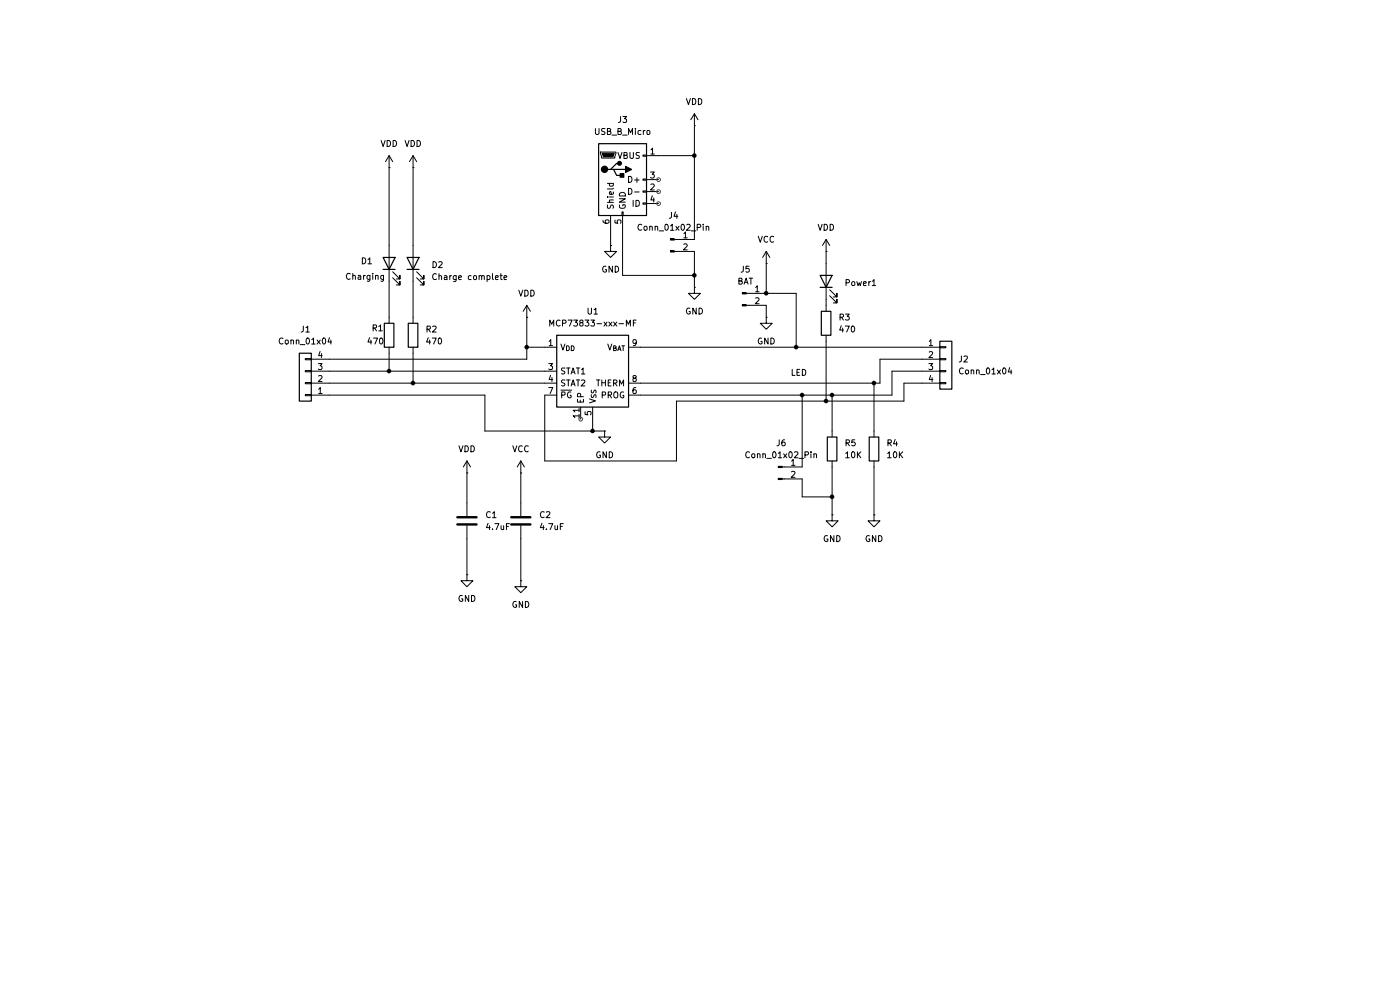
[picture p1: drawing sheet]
(kicad_sch
 (version 20250114)
 (generator "eeschema")
 (generator_version "9.0")
 (paper "A4")
 (lib_symbols
  (symbol "Battery_Management:MCP73833-xxx-MF" (exclude_from_sim no) (in_bom yes) (on_board yes)
   (property "Reference" "U" (at -6.35 8.89 0) (effects (font (size 1.27 1.27))))
   (property "Value" "MCP73833-xxx-MF" (at 10.16 8.89 0) (effects (font (size 1.27 1.27))))
   (property "Footprint" "Package_DFN_QFN:DFN-10-1EP_3x3mm_P0.5mm_EP1.58x2.35mm" (at 33.02 -8.89 0) (effects (font (size 1.27 1.27)) (hide yes)))
   (property "Datasheet" "https://ww1.microchip.com/downloads/aemDocuments/documents/OTH/ProductDocuments/DataSheets/22005b.pdf" (at 0 0 0) (effects (font (size 1.27 1.27)) (hide yes)))
   (property "Description" "Stand-Alone Linear Li-Ion / Li-Polymer Charge Management Controller, DFN-10" (at 0 0 0) (effects (font (size 1.27 1.27)) (hide yes)))
   (symbol "MCP73833-xxx-MF_1_1"
    (rectangle (start -7.62 7.62) (end 7.62 -7.62) (stroke (width 0.254) (type default)) (fill (type background)))
    (pin power_in line (at -10.16 5.08 0) (length 2.54) (name "V_{DD}" (effects (font (size 1.27 1.27)))) (number "1" (effects (font (size 1.27 1.27)))))
    (pin passive line (at -10.16 5.08 0) (length 2.54) (hide yes) (name "V_{DD}" (effects (font (size 1.27 1.27)))) (number "2" (effects (font (size 1.27 1.27)))))
    (pin open_collector line (at -10.16 0 0) (length 2.54) (name "STAT1" (effects (font (size 1.27 1.27)))) (number "3" (effects (font (size 1.27 1.27)))))
    (pin open_collector line (at -10.16 -2.54 0) (length 2.54) (name "STAT2" (effects (font (size 1.27 1.27)))) (number "4" (effects (font (size 1.27 1.27)))))
    (pin open_collector line (at -10.16 -5.08 0) (length 2.54) (name "~{PG}" (effects (font (size 1.27 1.27)))) (number "7" (effects (font (size 1.27 1.27)))))
    (pin power_in line (at -2.54 -10.16 90) (length 2.54) (name "EP" (effects (font (size 1.27 1.27)))) (number "11" (effects (font (size 1.27 1.27)))))
    (pin power_in line (at 0 -10.16 90) (length 2.54) (name "V_{SS}" (effects (font (size 1.27 1.27)))) (number "5" (effects (font (size 1.27 1.27)))))
    (pin passive line (at 10.16 5.08 180) (length 2.54) (hide yes) (name "V_{BAT}" (effects (font (size 1.27 1.27)))) (number "10" (effects (font (size 1.27 1.27)))))
    (pin power_out line (at 10.16 5.08 180) (length 2.54) (name "V_{BAT}" (effects (font (size 1.27 1.27)))) (number "9" (effects (font (size 1.27 1.27)))))
    (pin passive line (at 10.16 -2.54 180) (length 2.54) (name "THERM" (effects (font (size 1.27 1.27)))) (number "8" (effects (font (size 1.27 1.27)))))
    (pin input line (at 10.16 -5.08 180) (length 2.54) (name "PROG" (effects (font (size 1.27 1.27)))) (number "6" (effects (font (size 1.27 1.27))))))
   (embedded_fonts no))
  (symbol "Connector:Conn_01x02_Pin"
   (pin_names
    (offset 1.016) (hide yes)) (exclude_from_sim no) (in_bom yes) (on_board yes)
   (property "Reference" "J" (at 0 2.54 0) (effects (font (size 1.27 1.27))))
   (property "Value" "Conn_01x02_Pin" (at 0 -5.08 0) (effects (font (size 1.27 1.27))))
   (property "Footprint" "" (at 0 0 0) (effects (font (size 1.27 1.27)) (hide yes)))
   (property "Datasheet" "~" (at 0 0 0) (effects (font (size 1.27 1.27)) (hide yes)))
   (property "Description" "Generic connector, single row, 01x02, script generated" (at 0 0 0) (effects (font (size 1.27 1.27)) (hide yes)))
   (property "ki_locked" "" (at 0 0 0) (effects (font (size 1.27 1.27))))
   (symbol "Conn_01x02_Pin_1_1"
    (rectangle (start 0.8636 0.127) (end 0 -0.127) (stroke (width 0.1524) (type default)) (fill (type outline)))
    (rectangle (start 0.8636 -2.413) (end 0 -2.667) (stroke (width 0.1524) (type default)) (fill (type outline)))
    (polyline (pts (xy 1.27 0) (xy 0.8636 0)) (stroke (width 0.1524) (type default)) (fill (type none)))
    (polyline (pts (xy 1.27 -2.54) (xy 0.8636 -2.54)) (stroke (width 0.1524) (type default)) (fill (type none)))
    (pin passive line (at 5.08 0 180) (length 3.81) (name "Pin_1" (effects (font (size 1.27 1.27)))) (number "1" (effects (font (size 1.27 1.27)))))
    (pin passive line (at 5.08 -2.54 180) (length 3.81) (name "Pin_2" (effects (font (size 1.27 1.27)))) (number "2" (effects (font (size 1.27 1.27))))))
   (embedded_fonts no))
  (symbol "Connector:USB_B_Micro"
   (pin_names
    (offset 1.016)) (exclude_from_sim no) (in_bom yes) (on_board yes)
   (property "Reference" "J" (at -5.08 11.43 0) (effects (font (size 1.27 1.27)) (justify left)))
   (property "Value" "USB_B_Micro" (at -5.08 8.89 0) (effects (font (size 1.27 1.27)) (justify left)))
   (property "Footprint" "" (at 3.81 -1.27 0) (effects (font (size 1.27 1.27)) (hide yes)))
   (property "Datasheet" "~" (at 3.81 -1.27 0) (effects (font (size 1.27 1.27)) (hide yes)))
   (property "Description" "USB Micro Type B connector" (at 0 0 0) (effects (font (size 1.27 1.27)) (hide yes)))
   (symbol "USB_B_Micro_0_1"
    (rectangle (start -5.08 -7.62) (end 5.08 7.62) (stroke (width 0.254) (type default)) (fill (type background)))
    (polyline (pts (xy -4.699 5.842) (xy -4.699 5.588) (xy -4.445 4.826) (xy -4.445 4.572) (xy -1.651 4.572) (xy -1.651 4.826) (xy -1.397 5.588) (xy -1.397 5.842) (xy -4.699 5.842)) (stroke (width 0) (type default)) (fill (type none)))
    (polyline (pts (xy -4.318 5.588) (xy -1.778 5.588) (xy -2.032 4.826) (xy -4.064 4.826) (xy -4.318 5.588)) (stroke (width 0) (type default)) (fill (type outline)))
    (circle (center -3.81 2.159) (radius 0.635) (stroke (width 0.254) (type default)) (fill (type outline)))
    (polyline (pts (xy -3.175 2.159) (xy -2.54 2.159) (xy -1.27 3.429) (xy -0.635 3.429)) (stroke (width 0.254) (type default)) (fill (type none)))
    (polyline (pts (xy -2.54 2.159) (xy -1.905 2.159) (xy -1.27 0.889) (xy 0 0.889)) (stroke (width 0.254) (type default)) (fill (type none)))
    (polyline (pts (xy -1.905 2.159) (xy 0.635 2.159)) (stroke (width 0.254) (type default)) (fill (type none)))
    (circle (center -0.635 3.429) (radius 0.381) (stroke (width 0.254) (type default)) (fill (type outline)))
    (rectangle (start -0.127 -7.62) (end 0.127 -6.858) (stroke (width 0) (type default)) (fill (type none)))
    (rectangle (start 0.254 1.27) (end -0.508 0.508) (stroke (width 0.254) (type default)) (fill (type outline)))
    (polyline (pts (xy 0.635 2.794) (xy 0.635 1.524) (xy 1.905 2.159) (xy 0.635 2.794)) (stroke (width 0.254) (type default)) (fill (type outline)))
    (rectangle (start 5.08 4.953) (end 4.318 5.207) (stroke (width 0) (type default)) (fill (type none)))
    (rectangle (start 5.08 -0.127) (end 4.318 0.127) (stroke (width 0) (type default)) (fill (type none)))
    (rectangle (start 5.08 -2.667) (end 4.318 -2.413) (stroke (width 0) (type default)) (fill (type none)))
    (rectangle (start 5.08 -5.207) (end 4.318 -4.953) (stroke (width 0) (type default)) (fill (type none))))
   (symbol "USB_B_Micro_1_1"
    (pin passive line (at -2.54 -10.16 90) (length 2.54) (name "Shield" (effects (font (size 1.27 1.27)))) (number "6" (effects (font (size 1.27 1.27)))))
    (pin power_out line (at 0 -10.16 90) (length 2.54) (name "GND" (effects (font (size 1.27 1.27)))) (number "5" (effects (font (size 1.27 1.27)))))
    (pin power_out line (at 7.62 5.08 180) (length 2.54) (name "VBUS" (effects (font (size 1.27 1.27)))) (number "1" (effects (font (size 1.27 1.27)))))
    (pin bidirectional line (at 7.62 0 180) (length 2.54) (name "D+" (effects (font (size 1.27 1.27)))) (number "3" (effects (font (size 1.27 1.27)))))
    (pin bidirectional line (at 7.62 -2.54 180) (length 2.54) (name "D-" (effects (font (size 1.27 1.27)))) (number "2" (effects (font (size 1.27 1.27)))))
    (pin passive line (at 7.62 -5.08 180) (length 2.54) (name "ID" (effects (font (size 1.27 1.27)))) (number "4" (effects (font (size 1.27 1.27))))))
   (embedded_fonts no))
  (symbol "Connector_Generic:Conn_01x04"
   (pin_names
    (offset 1.016) (hide yes)) (exclude_from_sim no) (in_bom yes) (on_board yes)
   (property "Reference" "J" (at 0 5.08 0) (effects (font (size 1.27 1.27))))
   (property "Value" "Conn_01x04" (at 0 -7.62 0) (effects (font (size 1.27 1.27))))
   (property "Footprint" "" (at 0 0 0) (effects (font (size 1.27 1.27)) (hide yes)))
   (property "Datasheet" "~" (at 0 0 0) (effects (font (size 1.27 1.27)) (hide yes)))
   (property "Description" "Generic connector, single row, 01x04, script generated (kicad-library-utils/schlib/autogen/connector/)" (at 0 0 0) (effects (font (size 1.27 1.27)) (hide yes)))
   (symbol "Conn_01x04_1_1"
    (rectangle (start -1.27 3.81) (end 1.27 -6.35) (stroke (width 0.254) (type default)) (fill (type background)))
    (rectangle (start -1.27 2.667) (end 0 2.413) (stroke (width 0.1524) (type default)) (fill (type none)))
    (rectangle (start -1.27 0.127) (end 0 -0.127) (stroke (width 0.1524) (type default)) (fill (type none)))
    (rectangle (start -1.27 -2.413) (end 0 -2.667) (stroke (width 0.1524) (type default)) (fill (type none)))
    (rectangle (start -1.27 -4.953) (end 0 -5.207) (stroke (width 0.1524) (type default)) (fill (type none)))
    (pin passive line (at -5.08 2.54 0) (length 3.81) (name "Pin_1" (effects (font (size 1.27 1.27)))) (number "1" (effects (font (size 1.27 1.27)))))
    (pin passive line (at -5.08 0 0) (length 3.81) (name "Pin_2" (effects (font (size 1.27 1.27)))) (number "2" (effects (font (size 1.27 1.27)))))
    (pin passive line (at -5.08 -2.54 0) (length 3.81) (name "Pin_3" (effects (font (size 1.27 1.27)))) (number "3" (effects (font (size 1.27 1.27)))))
    (pin passive line (at -5.08 -5.08 0) (length 3.81) (name "Pin_4" (effects (font (size 1.27 1.27)))) (number "4" (effects (font (size 1.27 1.27))))))
   (embedded_fonts no))
  (symbol "Device:C"
   (pin_numbers (hide yes))
   (pin_names
    (offset 0.254)) (exclude_from_sim no) (in_bom yes) (on_board yes)
   (property "Reference" "C" (at 0.635 2.54 0) (effects (font (size 1.27 1.27)) (justify left)))
   (property "Value" "C" (at 0.635 -2.54 0) (effects (font (size 1.27 1.27)) (justify left)))
   (property "Footprint" "" (at 0.9652 -3.81 0) (effects (font (size 1.27 1.27)) (hide yes)))
   (property "Datasheet" "~" (at 0 0 0) (effects (font (size 1.27 1.27)) (hide yes)))
   (property "Description" "Unpolarized capacitor" (at 0 0 0) (effects (font (size 1.27 1.27)) (hide yes)))
   (symbol "C_0_1"
    (polyline (pts (xy -2.032 0.762) (xy 2.032 0.762)) (stroke (width 0.508) (type default)) (fill (type none)))
    (polyline (pts (xy -2.032 -0.762) (xy 2.032 -0.762)) (stroke (width 0.508) (type default)) (fill (type none))))
   (symbol "C_1_1"
    (pin passive line (at 0 3.81 270) (length 2.794) (name "~" (effects (font (size 1.27 1.27)))) (number "1" (effects (font (size 1.27 1.27)))))
    (pin passive line (at 0 -3.81 90) (length 2.794) (name "~" (effects (font (size 1.27 1.27)))) (number "2" (effects (font (size 1.27 1.27))))))
   (embedded_fonts no))
  (symbol "Device:LED"
   (pin_numbers (hide yes))
   (pin_names
    (offset 1.016) (hide yes)) (exclude_from_sim no) (in_bom yes) (on_board yes)
   (property "Reference" "D" (at 0 2.54 0) (effects (font (size 1.27 1.27))))
   (property "Value" "LED" (at 0 -2.54 0) (effects (font (size 1.27 1.27))))
   (property "Footprint" "" (at 0 0 0) (effects (font (size 1.27 1.27)) (hide yes)))
   (property "Datasheet" "~" (at 0 0 0) (effects (font (size 1.27 1.27)) (hide yes)))
   (property "Description" "Light emitting diode" (at 0 0 0) (effects (font (size 1.27 1.27)) (hide yes)))
   (property "Sim.Pins" "1=K 2=A" (at 0 0 0) (effects (font (size 1.27 1.27)) (hide yes)))
   (symbol "LED_0_1"
    (polyline (pts (xy -3.048 -0.762) (xy -4.572 -2.286) (xy -3.81 -2.286) (xy -4.572 -2.286) (xy -4.572 -1.524)) (stroke (width 0) (type default)) (fill (type none)))
    (polyline (pts (xy -1.778 -0.762) (xy -3.302 -2.286) (xy -2.54 -2.286) (xy -3.302 -2.286) (xy -3.302 -1.524)) (stroke (width 0) (type default)) (fill (type none)))
    (polyline (pts (xy -1.27 0) (xy 1.27 0)) (stroke (width 0) (type default)) (fill (type none)))
    (polyline (pts (xy -1.27 -1.27) (xy -1.27 1.27)) (stroke (width 0.254) (type default)) (fill (type none)))
    (polyline (pts (xy 1.27 -1.27) (xy 1.27 1.27) (xy -1.27 0) (xy 1.27 -1.27)) (stroke (width 0.254) (type default)) (fill (type none))))
   (symbol "LED_1_1"
    (pin passive line (at -3.81 0 0) (length 2.54) (name "K" (effects (font (size 1.27 1.27)))) (number "1" (effects (font (size 1.27 1.27)))))
    (pin passive line (at 3.81 0 180) (length 2.54) (name "A" (effects (font (size 1.27 1.27)))) (number "2" (effects (font (size 1.27 1.27))))))
   (embedded_fonts no))
  (symbol "Device:R"
   (pin_numbers (hide yes))
   (pin_names
    (offset 0)) (exclude_from_sim no) (in_bom yes) (on_board yes)
   (property "Reference" "R" (at 2.032 0 90) (effects (font (size 1.27 1.27))))
   (property "Value" "R" (at 0 0 90) (effects (font (size 1.27 1.27))))
   (property "Footprint" "" (at -1.778 0 90) (effects (font (size 1.27 1.27)) (hide yes)))
   (property "Datasheet" "~" (at 0 0 0) (effects (font (size 1.27 1.27)) (hide yes)))
   (property "Description" "Resistor" (at 0 0 0) (effects (font (size 1.27 1.27)) (hide yes)))
   (symbol "R_0_1"
    (rectangle (start -1.016 -2.54) (end 1.016 2.54) (stroke (width 0.254) (type default)) (fill (type none))))
   (symbol "R_1_1"
    (pin passive line (at 0 3.81 270) (length 1.27) (name "~" (effects (font (size 1.27 1.27)))) (number "1" (effects (font (size 1.27 1.27)))))
    (pin passive line (at 0 -3.81 90) (length 1.27) (name "~" (effects (font (size 1.27 1.27)))) (number "2" (effects (font (size 1.27 1.27))))))
   (embedded_fonts no))
  (symbol "power:GND"
   (power)
   (pin_numbers (hide yes))
   (pin_names
    (offset 0) (hide yes)) (exclude_from_sim no) (in_bom yes) (on_board yes)
   (property "Reference" "#PWR" (at 0 -6.35 0) (effects (font (size 1.27 1.27)) (hide yes)))
   (property "Value" "GND" (at 0 -3.81 0) (effects (font (size 1.27 1.27))))
   (property "Footprint" "" (at 0 0 0) (effects (font (size 1.27 1.27)) (hide yes)))
   (property "Datasheet" "" (at 0 0 0) (effects (font (size 1.27 1.27)) (hide yes)))
   (property "Description" "Power symbol creates a global label with name \"GND\" , ground" (at 0 0 0) (effects (font (size 1.27 1.27)) (hide yes)))
   (symbol "GND_0_1"
    (polyline (pts (xy 0 0) (xy 0 -1.27) (xy 1.27 -1.27) (xy 0 -2.54) (xy -1.27 -1.27) (xy 0 -1.27)) (stroke (width 0) (type default)) (fill (type none))))
   (symbol "GND_1_1"
    (pin power_in line (at 0 0 270) (length 0) (name "~" (effects (font (size 1.27 1.27)))) (number "1" (effects (font (size 1.27 1.27))))))
   (embedded_fonts no))
  (symbol "power:VCC"
   (power)
   (pin_numbers (hide yes))
   (pin_names
    (offset 0) (hide yes)) (exclude_from_sim no) (in_bom yes) (on_board yes)
   (property "Reference" "#PWR" (at 0 -3.81 0) (effects (font (size 1.27 1.27)) (hide yes)))
   (property "Value" "VCC" (at 0 3.556 0) (effects (font (size 1.27 1.27))))
   (property "Footprint" "" (at 0 0 0) (effects (font (size 1.27 1.27)) (hide yes)))
   (property "Datasheet" "" (at 0 0 0) (effects (font (size 1.27 1.27)) (hide yes)))
   (property "Description" "Power symbol creates a global label with name \"VCC\"" (at 0 0 0) (effects (font (size 1.27 1.27)) (hide yes)))
   (symbol "VCC_0_1"
    (polyline (pts (xy -0.762 1.27) (xy 0 2.54)) (stroke (width 0) (type default)) (fill (type none)))
    (polyline (pts (xy 0 2.54) (xy 0.762 1.27)) (stroke (width 0) (type default)) (fill (type none)))
    (polyline (pts (xy 0 0) (xy 0 2.54)) (stroke (width 0) (type default)) (fill (type none))))
   (symbol "VCC_1_1"
    (pin power_in line (at 0 0 90) (length 0) (name "~" (effects (font (size 1.27 1.27)))) (number "1" (effects (font (size 1.27 1.27))))))
   (embedded_fonts no))
  (symbol "power:VDD"
   (power)
   (pin_numbers (hide yes))
   (pin_names
    (offset 0) (hide yes)) (exclude_from_sim no) (in_bom yes) (on_board yes)
   (property "Reference" "#PWR" (at 0 -3.81 0) (effects (font (size 1.27 1.27)) (hide yes)))
   (property "Value" "VDD" (at 0 3.556 0) (effects (font (size 1.27 1.27))))
   (property "Footprint" "" (at 0 0 0) (effects (font (size 1.27 1.27)) (hide yes)))
   (property "Datasheet" "" (at 0 0 0) (effects (font (size 1.27 1.27)) (hide yes)))
   (property "Description" "Power symbol creates a global label with name \"VDD\"" (at 0 0 0) (effects (font (size 1.27 1.27)) (hide yes)))
   (symbol "VDD_0_1"
    (polyline (pts (xy -0.762 1.27) (xy 0 2.54)) (stroke (width 0) (type default)) (fill (type none)))
    (polyline (pts (xy 0 2.54) (xy 0.762 1.27)) (stroke (width 0) (type default)) (fill (type none)))
    (polyline (pts (xy 0 0) (xy 0 2.54)) (stroke (width 0) (type default)) (fill (type none))))
   (symbol "VDD_1_1"
    (pin power_in line (at 0 0 90) (length 0) (name "~" (effects (font (size 1.27 1.27)))) (number "1" (effects (font (size 1.27 1.27))))))
   (embedded_fonts no)))
 (junction
  (at 111.76 73.66)
  (diameter 0)
  (color 0 0 0 0))
 (junction
  (at 147.32 58.42)
  (diameter 0)
  (color 0 0 0 0))
 (junction
  (at 176.53 83.82)
  (diameter 0)
  (color 0 0 0 0))
 (junction
  (at 87.63 81.28)
  (diameter 0)
  (color 0 0 0 0))
 (junction
  (at 176.53 105.41)
  (diameter 0)
  (color 0 0 0 0))
 (junction
  (at 175.26 85.09)
  (diameter 0)
  (color 0 0 0 0))
 (junction
  (at 162.56 62.23)
  (diameter 0)
  (color 0 0 0 0))
 (junction
  (at 147.32 33.02)
  (diameter 0)
  (color 0 0 0 0))
 (junction
  (at 170.18 83.82)
  (diameter 0)
  (color 0 0 0 0))
 (junction
  (at 168.91 73.66)
  (diameter 0)
  (color 0 0 0 0))
 (junction
  (at 125.73 91.44)
  (diameter 0)
  (color 0 0 0 0))
 (junction
  (at 185.42 81.28)
  (diameter 0)
  (color 0 0 0 0))
 (junction
  (at 82.55 78.74)
  (diameter 0)
  (color 0 0 0 0))
 (wire
  (pts (xy 82.55 74.93) (xy 82.55 78.74))
  (stroke (width 0) (type default)))
 (wire
  (pts (xy 176.53 105.41) (xy 176.53 109.22))
  (stroke (width 0) (type default)))
 (wire
  (pts (xy 129.54 48.26) (xy 129.54 52.07))
  (stroke (width 0) (type default)))
 (wire
  (pts (xy 110.49 114.3) (xy 110.49 123.19))
  (stroke (width 0) (type default)))
 (wire
  (pts (xy 175.26 72.39) (xy 175.26 85.09))
  (stroke (width 0) (type default)))
 (wire
  (pts (xy 99.06 100.33) (xy 99.06 106.68))
  (stroke (width 0) (type default)))
 (wire
  (pts (xy 143.51 97.79) (xy 143.51 85.09))
  (stroke (width 0) (type default)))
 (wire
  (pts (xy 115.57 97.79) (xy 143.51 97.79))
  (stroke (width 0) (type default)))
 (wire
  (pts (xy 168.91 73.66) (xy 195.58 73.66))
  (stroke (width 0) (type default)))
 (wire
  (pts (xy 170.18 99.06) (xy 170.18 83.82))
  (stroke (width 0) (type default)))
 (wire
  (pts (xy 176.53 83.82) (xy 189.23 83.82))
  (stroke (width 0) (type default)))
 (wire
  (pts (xy 87.63 35.56) (xy 87.63 52.07))
  (stroke (width 0) (type default)))
 (wire
  (pts (xy 185.42 81.28) (xy 186.69 81.28))
  (stroke (width 0) (type default)))
 (wire
  (pts (xy 69.85 76.2) (xy 111.76 76.2))
  (stroke (width 0) (type default)))
 (wire
  (pts (xy 191.77 81.28) (xy 195.58 81.28))
  (stroke (width 0) (type default)))
 (wire
  (pts (xy 143.51 85.09) (xy 175.26 85.09))
  (stroke (width 0) (type default)))
 (wire
  (pts (xy 176.53 99.06) (xy 176.53 105.41))
  (stroke (width 0) (type default)))
 (wire
  (pts (xy 111.76 73.66) (xy 115.57 73.66))
  (stroke (width 0) (type default)))
 (wire
  (pts (xy 189.23 78.74) (xy 195.58 78.74))
  (stroke (width 0) (type default)))
 (wire
  (pts (xy 102.87 83.82) (xy 102.87 91.44))
  (stroke (width 0) (type default)))
 (wire
  (pts (xy 128.27 91.44) (xy 125.73 91.44))
  (stroke (width 0) (type default)))
 (wire
  (pts (xy 132.08 48.26) (xy 132.08 58.42))
  (stroke (width 0) (type default)))
 (wire
  (pts (xy 82.55 78.74) (xy 115.57 78.74))
  (stroke (width 0) (type default)))
 (wire
  (pts (xy 162.56 64.77) (xy 162.56 67.31))
  (stroke (width 0) (type default)))
 (wire
  (pts (xy 147.32 58.42) (xy 147.32 60.96))
  (stroke (width 0) (type default)))
 (wire
  (pts (xy 186.69 81.28) (xy 186.69 76.2))
  (stroke (width 0) (type default)))
 (wire
  (pts (xy 135.89 81.28) (xy 185.42 81.28))
  (stroke (width 0) (type default)))
 (wire
  (pts (xy 175.26 63.5) (xy 175.26 64.77))
  (stroke (width 0) (type default)))
 (wire
  (pts (xy 189.23 83.82) (xy 189.23 78.74))
  (stroke (width 0) (type default)))
 (wire
  (pts (xy 110.49 100.33) (xy 110.49 106.68))
  (stroke (width 0) (type default)))
 (wire
  (pts (xy 175.26 85.09) (xy 191.77 85.09))
  (stroke (width 0) (type default)))
 (wire
  (pts (xy 125.73 91.44) (xy 125.73 88.9))
  (stroke (width 0) (type default)))
 (wire
  (pts (xy 132.08 58.42) (xy 147.32 58.42))
  (stroke (width 0) (type default)))
 (wire
  (pts (xy 82.55 35.56) (xy 82.55 52.07))
  (stroke (width 0) (type default)))
 (wire
  (pts (xy 111.76 76.2) (xy 111.76 73.66))
  (stroke (width 0) (type default)))
 (wire
  (pts (xy 87.63 59.69) (xy 87.63 67.31))
  (stroke (width 0) (type default)))
 (wire
  (pts (xy 162.56 55.88) (xy 162.56 62.23))
  (stroke (width 0) (type default)))
 (wire
  (pts (xy 168.91 62.23) (xy 168.91 73.66))
  (stroke (width 0) (type default)))
 (wire
  (pts (xy 147.32 53.34) (xy 147.32 58.42))
  (stroke (width 0) (type default)))
 (wire
  (pts (xy 69.85 78.74) (xy 82.55 78.74))
  (stroke (width 0) (type default)))
 (wire
  (pts (xy 162.56 62.23) (xy 168.91 62.23))
  (stroke (width 0) (type default)))
 (wire
  (pts (xy 135.89 83.82) (xy 170.18 83.82))
  (stroke (width 0) (type default)))
 (wire
  (pts (xy 185.42 81.28) (xy 185.42 91.44))
  (stroke (width 0) (type default)))
 (wire
  (pts (xy 147.32 50.8) (xy 147.32 33.02))
  (stroke (width 0) (type default)))
 (wire
  (pts (xy 170.18 101.6) (xy 170.18 105.41))
  (stroke (width 0) (type default)))
 (wire
  (pts (xy 115.57 83.82) (xy 115.57 97.79))
  (stroke (width 0) (type default)))
 (wire
  (pts (xy 170.18 83.82) (xy 176.53 83.82))
  (stroke (width 0) (type default)))
 (wire
  (pts (xy 191.77 85.09) (xy 191.77 81.28))
  (stroke (width 0) (type default)))
 (wire
  (pts (xy 139.7 33.02) (xy 147.32 33.02))
  (stroke (width 0) (type default)))
 (wire
  (pts (xy 185.42 99.06) (xy 185.42 109.22))
  (stroke (width 0) (type default)))
 (wire
  (pts (xy 147.32 26.67) (xy 147.32 33.02))
  (stroke (width 0) (type default)))
 (wire
  (pts (xy 82.55 59.69) (xy 82.55 67.31))
  (stroke (width 0) (type default)))
 (wire
  (pts (xy 69.85 81.28) (xy 87.63 81.28))
  (stroke (width 0) (type default)))
 (wire
  (pts (xy 176.53 83.82) (xy 176.53 91.44))
  (stroke (width 0) (type default)))
 (wire
  (pts (xy 175.26 53.34) (xy 175.26 55.88))
  (stroke (width 0) (type default)))
 (wire
  (pts (xy 87.63 74.93) (xy 87.63 81.28))
  (stroke (width 0) (type default)))
 (wire
  (pts (xy 170.18 105.41) (xy 176.53 105.41))
  (stroke (width 0) (type default)))
 (wire
  (pts (xy 102.87 91.44) (xy 125.73 91.44))
  (stroke (width 0) (type default)))
 (wire
  (pts (xy 69.85 83.82) (xy 102.87 83.82))
  (stroke (width 0) (type default)))
 (wire
  (pts (xy 135.89 73.66) (xy 168.91 73.66))
  (stroke (width 0) (type default)))
 (wire
  (pts (xy 186.69 76.2) (xy 195.58 76.2))
  (stroke (width 0) (type default)))
 (wire
  (pts (xy 87.63 81.28) (xy 115.57 81.28))
  (stroke (width 0) (type default)))
 (wire
  (pts (xy 99.06 114.3) (xy 99.06 121.92))
  (stroke (width 0) (type default)))
 (wire
  (pts (xy 111.76 67.31) (xy 111.76 73.66))
  (stroke (width 0) (type default)))
 (symbol
  (lib_id "power:VDD")
  (at 87.63 35.56 0)
  (unit 1)
  (exclude_from_sim no)
  (in_bom yes)
  (on_board yes)
  (dnp no)
  (fields_autoplaced yes)
  (property "Reference" "#PWR015" (at 87.63 39.37 0) (effects (font (size 1.27 1.27)) (hide yes)))
  (property "Value" "VDD" (at 87.63 30.48 0) (effects (font (size 1.27 1.27))))
  (property "Footprint" "" (at 87.63 35.56 0) (effects (font (size 1.27 1.27)) (hide yes)))
  (property "Datasheet" "" (at 87.63 35.56 0) (effects (font (size 1.27 1.27)) (hide yes)))
  (property "Description" "Power symbol creates a global label with name \"VDD\"" (at 87.63 35.56 0) (effects (font (size 1.27 1.27)) (hide yes)))
  (pin "1"))
 (symbol
  (lib_id "power:GND")
  (at 110.49 123.19 0)
  (unit 1)
  (exclude_from_sim no)
  (in_bom yes)
  (on_board yes)
  (dnp no)
  (fields_autoplaced yes)
  (property "Reference" "#PWR08" (at 110.49 129.54 0) (effects (font (size 1.27 1.27)) (hide yes)))
  (property "Value" "GND" (at 110.49 128.27 0) (effects (font (size 1.27 1.27))))
  (property "Footprint" "" (at 110.49 123.19 0) (effects (font (size 1.27 1.27)) (hide yes)))
  (property "Datasheet" "" (at 110.49 123.19 0) (effects (font (size 1.27 1.27)) (hide yes)))
  (property "Description" "Power symbol creates a global label with name \"GND\" , ground" (at 110.49 123.19 0) (effects (font (size 1.27 1.27)) (hide yes)))
  (pin "1"))
 (symbol
  (lib_id "power:VCC")
  (at 162.56 55.88 0)
  (unit 1)
  (exclude_from_sim no)
  (in_bom yes)
  (on_board yes)
  (dnp no)
  (fields_autoplaced yes)
  (property "Reference" "#PWR03" (at 162.56 59.69 0) (effects (font (size 1.27 1.27)) (hide yes)))
  (property "Value" "VCC" (at 162.56 50.8 0) (effects (font (size 1.27 1.27))))
  (property "Footprint" "" (at 162.56 55.88 0) (effects (font (size 1.27 1.27)) (hide yes)))
  (property "Datasheet" "" (at 162.56 55.88 0) (effects (font (size 1.27 1.27)) (hide yes)))
  (property "Description" "Power symbol creates a global label with name \"VCC\"" (at 162.56 55.88 0) (effects (font (size 1.27 1.27)) (hide yes)))
  (pin "1"))
 (symbol
  (lib_id "Connector:Conn_01x02_Pin")
  (at 157.48 62.23 0)
  (unit 1)
  (exclude_from_sim no)
  (in_bom yes)
  (on_board yes)
  (dnp no)
  (fields_autoplaced yes)
  (property "Reference" "J5" (at 158.115 57.15 0) (effects (font (size 1.27 1.27))))
  (property "Value" "BAT" (at 158.115 59.69 0) (effects (font (size 1.27 1.27))))
  (property "Footprint" "Jumper:Jumper_Harwin_S1621_P10.9mm" (at 157.48 62.23 0) (effects (font (size 1.27 1.27)) (hide yes)))
  (property "Datasheet" "~" (at 157.48 62.23 0) (effects (font (size 1.27 1.27)) (hide yes)))
  (property "Description" "Generic connector, single row, 01x02, script generated" (at 157.48 62.23 0) (effects (font (size 1.27 1.27)) (hide yes)))
  (pin "1")
  (pin "2"))
 (symbol
  (lib_id "power:VDD")
  (at 111.76 67.31 0)
  (unit 1)
  (exclude_from_sim no)
  (in_bom yes)
  (on_board yes)
  (dnp no)
  (fields_autoplaced yes)
  (property "Reference" "#PWR011" (at 111.76 71.12 0) (effects (font (size 1.27 1.27)) (hide yes)))
  (property "Value" "VDD" (at 111.76 62.23 0) (effects (font (size 1.27 1.27))))
  (property "Footprint" "" (at 111.76 67.31 0) (effects (font (size 1.27 1.27)) (hide yes)))
  (property "Datasheet" "" (at 111.76 67.31 0) (effects (font (size 1.27 1.27)) (hide yes)))
  (property "Description" "Power symbol creates a global label with name \"VDD\"" (at 111.76 67.31 0) (effects (font (size 1.27 1.27)) (hide yes)))
  (pin "1"))
 (symbol
  (lib_id "power:GND")
  (at 128.27 91.44 0)
  (unit 1)
  (exclude_from_sim no)
  (in_bom yes)
  (on_board yes)
  (dnp no)
  (fields_autoplaced yes)
  (property "Reference" "#PWR012" (at 128.27 97.79 0) (effects (font (size 1.27 1.27)) (hide yes)))
  (property "Value" "GND" (at 128.27 96.52 0) (effects (font (size 1.27 1.27))))
  (property "Footprint" "" (at 128.27 91.44 0) (effects (font (size 1.27 1.27)) (hide yes)))
  (property "Datasheet" "" (at 128.27 91.44 0) (effects (font (size 1.27 1.27)) (hide yes)))
  (property "Description" "Power symbol creates a global label with name \"GND\" , ground" (at 128.27 91.44 0) (effects (font (size 1.27 1.27)) (hide yes)))
  (pin "1"))
 (symbol
  (lib_id "power:VCC")
  (at 110.49 100.33 0)
  (unit 1)
  (exclude_from_sim no)
  (in_bom yes)
  (on_board yes)
  (dnp no)
  (fields_autoplaced yes)
  (property "Reference" "#PWR06" (at 110.49 104.14 0) (effects (font (size 1.27 1.27)) (hide yes)))
  (property "Value" "VCC" (at 110.49 95.25 0) (effects (font (size 1.27 1.27))))
  (property "Footprint" "" (at 110.49 100.33 0) (effects (font (size 1.27 1.27)) (hide yes)))
  (property "Datasheet" "" (at 110.49 100.33 0) (effects (font (size 1.27 1.27)) (hide yes)))
  (property "Description" "Power symbol creates a global label with name \"VCC\"" (at 110.49 100.33 0) (effects (font (size 1.27 1.27)) (hide yes)))
  (pin "1"))
 (symbol
  (lib_id "Device:R")
  (at 176.53 95.25 0)
  (unit 1)
  (exclude_from_sim no)
  (in_bom yes)
  (on_board yes)
  (dnp no)
  (fields_autoplaced yes)
  (property "Reference" "R5" (at 179.07 93.9799 0) (effects (font (size 1.27 1.27)) (justify left)))
  (property "Value" "10K" (at 179.07 96.5199 0) (effects (font (size 1.27 1.27)) (justify left)))
  (property "Footprint" "Resistor_SMD:R_0201_0603Metric_Pad0.64x0.40mm_HandSolder" (at 174.752 95.25 90) (effects (font (size 1.27 1.27)) (hide yes)))
  (property "Datasheet" "~" (at 176.53 95.25 0) (effects (font (size 1.27 1.27)) (hide yes)))
  (property "Description" "Resistor" (at 176.53 95.25 0) (effects (font (size 1.27 1.27)) (hide yes)))
  (pin "2")
  (pin "1"))
 (symbol
  (lib_id "Device:LED")
  (at 82.55 55.88 90)
  (unit 1)
  (exclude_from_sim no)
  (in_bom yes)
  (on_board yes)
  (dnp no)
  (property "Reference" "D1" (at 76.454 55.372 90) (effects (font (size 1.27 1.27)) (justify right)))
  (property "Value" "Charging" (at 73.152 58.674 90) (effects (font (size 1.27 1.27)) (justify right)))
  (property "Footprint" "LED_SMD:LED_0201_0603Metric" (at 82.55 55.88 0) (effects (font (size 1.27 1.27)) (hide yes)))
  (property "Datasheet" "~" (at 82.55 55.88 0) (effects (font (size 1.27 1.27)) (hide yes)))
  (property "Description" "Light emitting diode" (at 82.55 55.88 0) (effects (font (size 1.27 1.27)) (hide yes)))
  (property "Sim.Pins" "1=K 2=A" (at 82.55 55.88 0) (effects (font (size 1.27 1.27)) (hide yes)))
  (pin "2")
  (pin "1"))
 (symbol
  (lib_id "Connector:Conn_01x02_Pin")
  (at 165.1 99.06 0)
  (unit 1)
  (exclude_from_sim no)
  (in_bom yes)
  (on_board yes)
  (dnp no)
  (fields_autoplaced yes)
  (property "Reference" "J6" (at 165.735 93.98 0) (effects (font (size 1.27 1.27))))
  (property "Value" "Conn_01x02_Pin" (at 165.735 96.52 0) (effects (font (size 1.27 1.27))))
  (property "Footprint" "Jumper:Jumper_Harwin_S1621_P10.9mm" (at 165.1 99.06 0) (effects (font (size 1.27 1.27)) (hide yes)))
  (property "Datasheet" "~" (at 165.1 99.06 0) (effects (font (size 1.27 1.27)) (hide yes)))
  (property "Description" "Generic connector, single row, 01x02, script generated" (at 165.1 99.06 0) (effects (font (size 1.27 1.27)) (hide yes)))
  (pin "1")
  (pin "2"))
 (symbol
  (lib_id "Device:R")
  (at 87.63 71.12 0)
  (unit 1)
  (exclude_from_sim no)
  (in_bom yes)
  (on_board yes)
  (dnp no)
  (fields_autoplaced yes)
  (property "Reference" "R2" (at 90.17 69.8499 0) (effects (font (size 1.27 1.27)) (justify left)))
  (property "Value" "470" (at 90.17 72.3899 0) (effects (font (size 1.27 1.27)) (justify left)))
  (property "Footprint" "Resistor_SMD:R_0201_0603Metric_Pad0.64x0.40mm_HandSolder" (at 85.852 71.12 90) (effects (font (size 1.27 1.27)) (hide yes)))
  (property "Datasheet" "~" (at 87.63 71.12 0) (effects (font (size 1.27 1.27)) (hide yes)))
  (property "Description" "Resistor" (at 87.63 71.12 0) (effects (font (size 1.27 1.27)) (hide yes)))
  (pin "1")
  (pin "2"))
 (symbol
  (lib_id "Connector_Generic:Conn_01x04")
  (at 64.77 81.28 180)
  (unit 1)
  (exclude_from_sim no)
  (in_bom yes)
  (on_board yes)
  (dnp no)
  (fields_autoplaced yes)
  (property "Reference" "J1" (at 64.77 69.85 0) (effects (font (size 1.27 1.27))))
  (property "Value" "Conn_01x04" (at 64.77 72.39 0) (effects (font (size 1.27 1.27))))
  (property "Footprint" "Connector:FanPinHeader_1x04_P2.54mm_Vertical" (at 64.77 81.28 0) (effects (font (size 1.27 1.27)) (hide yes)))
  (property "Datasheet" "~" (at 64.77 81.28 0) (effects (font (size 1.27 1.27)) (hide yes)))
  (property "Description" "Generic connector, single row, 01x04, script generated (kicad-library-utils/schlib/autogen/connector/)" (at 64.77 81.28 0) (effects (font (size 1.27 1.27)) (hide yes)))
  (pin "1")
  (pin "2")
  (pin "3")
  (pin "4"))
 (symbol
  (lib_id "Connector:USB_B_Micro")
  (at 132.08 38.1 0)
  (unit 1)
  (exclude_from_sim no)
  (in_bom yes)
  (on_board yes)
  (dnp no)
  (fields_autoplaced yes)
  (property "Reference" "J3" (at 132.08 25.4 0) (effects (font (size 1.27 1.27))))
  (property "Value" "USB_B_Micro" (at 132.08 27.94 0) (effects (font (size 1.27 1.27))))
  (property "Footprint" "Connector_USB:USB_Micro-AB_Molex_47590-0001" (at 135.89 39.37 0) (effects (font (size 1.27 1.27)) (hide yes)))
  (property "Datasheet" "~" (at 135.89 39.37 0) (effects (font (size 1.27 1.27)) (hide yes)))
  (property "Description" "USB Micro Type B connector" (at 132.08 38.1 0) (effects (font (size 1.27 1.27)) (hide yes)))
  (pin "5")
  (pin "3")
  (pin "6")
  (pin "1")
  (pin "4")
  (pin "2"))
 (symbol
  (lib_id "power:GND")
  (at 185.42 109.22 0)
  (unit 1)
  (exclude_from_sim no)
  (in_bom yes)
  (on_board yes)
  (dnp no)
  (fields_autoplaced yes)
  (property "Reference" "#PWR010" (at 185.42 115.57 0) (effects (font (size 1.27 1.27)) (hide yes)))
  (property "Value" "GND" (at 185.42 114.3 0) (effects (font (size 1.27 1.27))))
  (property "Footprint" "" (at 185.42 109.22 0) (effects (font (size 1.27 1.27)) (hide yes)))
  (property "Datasheet" "" (at 185.42 109.22 0) (effects (font (size 1.27 1.27)) (hide yes)))
  (property "Description" "Power symbol creates a global label with name \"GND\" , ground" (at 185.42 109.22 0) (effects (font (size 1.27 1.27)) (hide yes)))
  (pin "1"))
 (symbol
  (lib_id "Device:R")
  (at 185.42 95.25 0)
  (unit 1)
  (exclude_from_sim no)
  (in_bom yes)
  (on_board yes)
  (dnp no)
  (fields_autoplaced yes)
  (property "Reference" "R4" (at 187.96 93.9799 0) (effects (font (size 1.27 1.27)) (justify left)))
  (property "Value" "10K" (at 187.96 96.5199 0) (effects (font (size 1.27 1.27)) (justify left)))
  (property "Footprint" "Resistor_SMD:R_0201_0603Metric_Pad0.64x0.40mm_HandSolder" (at 183.642 95.25 90) (effects (font (size 1.27 1.27)) (hide yes)))
  (property "Datasheet" "~" (at 185.42 95.25 0) (effects (font (size 1.27 1.27)) (hide yes)))
  (property "Description" "Resistor" (at 185.42 95.25 0) (effects (font (size 1.27 1.27)) (hide yes)))
  (pin "2")
  (pin "1"))
 (symbol
  (lib_id "power:VDD")
  (at 99.06 100.33 0)
  (unit 1)
  (exclude_from_sim no)
  (in_bom yes)
  (on_board yes)
  (dnp no)
  (fields_autoplaced yes)
  (property "Reference" "#PWR05" (at 99.06 104.14 0) (effects (font (size 1.27 1.27)) (hide yes)))
  (property "Value" "VDD" (at 99.06 95.25 0) (effects (font (size 1.27 1.27))))
  (property "Footprint" "" (at 99.06 100.33 0) (effects (font (size 1.27 1.27)) (hide yes)))
  (property "Datasheet" "" (at 99.06 100.33 0) (effects (font (size 1.27 1.27)) (hide yes)))
  (property "Description" "Power symbol creates a global label with name \"VDD\"" (at 99.06 100.33 0) (effects (font (size 1.27 1.27)) (hide yes)))
  (pin "1"))
 (symbol
  (lib_id "power:VDD")
  (at 175.26 53.34 0)
  (unit 1)
  (exclude_from_sim no)
  (in_bom yes)
  (on_board yes)
  (dnp no)
  (fields_autoplaced yes)
  (property "Reference" "#PWR04" (at 175.26 57.15 0) (effects (font (size 1.27 1.27)) (hide yes)))
  (property "Value" "VDD" (at 175.26 48.26 0) (effects (font (size 1.27 1.27))))
  (property "Footprint" "" (at 175.26 53.34 0) (effects (font (size 1.27 1.27)) (hide yes)))
  (property "Datasheet" "" (at 175.26 53.34 0) (effects (font (size 1.27 1.27)) (hide yes)))
  (property "Description" "Power symbol creates a global label with name \"VDD\"" (at 175.26 53.34 0) (effects (font (size 1.27 1.27)) (hide yes)))
  (pin "1"))
 (symbol
  (lib_id "Device:C")
  (at 110.49 110.49 0)
  (unit 1)
  (exclude_from_sim no)
  (in_bom yes)
  (on_board yes)
  (dnp no)
  (fields_autoplaced yes)
  (property "Reference" "C2" (at 114.3 109.2199 0) (effects (font (size 1.27 1.27)) (justify left)))
  (property "Value" "4.7uF" (at 114.3 111.7599 0) (effects (font (size 1.27 1.27)) (justify left)))
  (property "Footprint" "Capacitor_SMD:C_0201_0603Metric_Pad0.64x0.40mm_HandSolder" (at 111.4552 114.3 0) (effects (font (size 1.27 1.27)) (hide yes)))
  (property "Datasheet" "~" (at 110.49 110.49 0) (effects (font (size 1.27 1.27)) (hide yes)))
  (property "Description" "Unpolarized capacitor" (at 110.49 110.49 0) (effects (font (size 1.27 1.27)) (hide yes)))
  (pin "2")
  (pin "1"))
 (symbol
  (lib_id "Device:LED")
  (at 87.63 55.88 90)
  (unit 1)
  (exclude_from_sim no)
  (in_bom yes)
  (on_board yes)
  (dnp no)
  (fields_autoplaced yes)
  (property "Reference" "D2" (at 91.44 56.1974 90) (effects (font (size 1.27 1.27)) (justify right)))
  (property "Value" "Charge complete" (at 91.44 58.7374 90) (effects (font (size 1.27 1.27)) (justify right)))
  (property "Footprint" "LED_SMD:LED_0201_0603Metric" (at 87.63 55.88 0) (effects (font (size 1.27 1.27)) (hide yes)))
  (property "Datasheet" "~" (at 87.63 55.88 0) (effects (font (size 1.27 1.27)) (hide yes)))
  (property "Description" "Light emitting diode" (at 87.63 55.88 0) (effects (font (size 1.27 1.27)) (hide yes)))
  (property "Sim.Pins" "1=K 2=A" (at 87.63 55.88 0) (effects (font (size 1.27 1.27)) (hide yes)))
  (pin "2")
  (pin "1"))
 (symbol
  (lib_id "power:GND")
  (at 147.32 60.96 0)
  (unit 1)
  (exclude_from_sim no)
  (in_bom yes)
  (on_board yes)
  (dnp no)
  (fields_autoplaced yes)
  (property "Reference" "#PWR01" (at 147.32 67.31 0) (effects (font (size 1.27 1.27)) (hide yes)))
  (property "Value" "GND" (at 147.32 66.04 0) (effects (font (size 1.27 1.27))))
  (property "Footprint" "" (at 147.32 60.96 0) (effects (font (size 1.27 1.27)) (hide yes)))
  (property "Datasheet" "" (at 147.32 60.96 0) (effects (font (size 1.27 1.27)) (hide yes)))
  (property "Description" "Power symbol creates a global label with name \"GND\" , ground" (at 147.32 60.96 0) (effects (font (size 1.27 1.27)) (hide yes)))
  (pin "1"))
 (symbol
  (lib_id "Connector_Generic:Conn_01x04")
  (at 200.66 76.2 0)
  (unit 1)
  (exclude_from_sim no)
  (in_bom yes)
  (on_board yes)
  (dnp no)
  (fields_autoplaced yes)
  (property "Reference" "J2" (at 203.2 76.1999 0) (effects (font (size 1.27 1.27)) (justify left)))
  (property "Value" "Conn_01x04" (at 203.2 78.7399 0) (effects (font (size 1.27 1.27)) (justify left)))
  (property "Footprint" "Connector_Hirose:Hirose_DF57H-4P-1.2V_1x04_P1.2mm_Socket" (at 200.66 76.2 0) (effects (font (size 1.27 1.27)) (hide yes)))
  (property "Datasheet" "~" (at 200.66 76.2 0) (effects (font (size 1.27 1.27)) (hide yes)))
  (property "Description" "Generic connector, single row, 01x04, script generated (kicad-library-utils/schlib/autogen/connector/)" (at 200.66 76.2 0) (effects (font (size 1.27 1.27)) (hide yes)))
  (pin "1")
  (pin "3")
  (pin "2")
  (pin "4"))
 (symbol
  (lib_id "Device:R")
  (at 82.55 71.12 0)
  (unit 1)
  (exclude_from_sim no)
  (in_bom yes)
  (on_board yes)
  (dnp no)
  (property "Reference" "R1" (at 78.74 69.596 0) (effects (font (size 1.27 1.27)) (justify left)))
  (property "Value" "470" (at 77.724 72.39 0) (effects (font (size 1.27 1.27)) (justify left)))
  (property "Footprint" "Resistor_SMD:R_0603_1608Metric" (at 80.772 71.12 90) (effects (font (size 1.27 1.27)) (hide yes)))
  (property "Datasheet" "~" (at 82.55 71.12 0) (effects (font (size 1.27 1.27)) (hide yes)))
  (property "Description" "Resistor" (at 82.55 71.12 0) (effects (font (size 1.27 1.27)) (hide yes)))
  (pin "2")
  (pin "1"))
 (symbol
  (lib_id "power:GND")
  (at 129.54 52.07 0)
  (unit 1)
  (exclude_from_sim no)
  (in_bom yes)
  (on_board yes)
  (dnp no)
  (fields_autoplaced yes)
  (property "Reference" "#PWR016" (at 129.54 58.42 0) (effects (font (size 1.27 1.27)) (hide yes)))
  (property "Value" "GND" (at 129.54 57.15 0) (effects (font (size 1.27 1.27))))
  (property "Footprint" "" (at 129.54 52.07 0) (effects (font (size 1.27 1.27)) (hide yes)))
  (property "Datasheet" "" (at 129.54 52.07 0) (effects (font (size 1.27 1.27)) (hide yes)))
  (property "Description" "Power symbol creates a global label with name \"GND\" , ground" (at 129.54 52.07 0) (effects (font (size 1.27 1.27)) (hide yes)))
  (pin "1"))
 (symbol
  (lib_id "Device:C")
  (at 99.06 110.49 0)
  (unit 1)
  (exclude_from_sim no)
  (in_bom yes)
  (on_board yes)
  (dnp no)
  (fields_autoplaced yes)
  (property "Reference" "C1" (at 102.87 109.2199 0) (effects (font (size 1.27 1.27)) (justify left)))
  (property "Value" "4.7uF" (at 102.87 111.7599 0) (effects (font (size 1.27 1.27)) (justify left)))
  (property "Footprint" "Capacitor_SMD:C_0201_0603Metric_Pad0.64x0.40mm_HandSolder" (at 100.0252 114.3 0) (effects (font (size 1.27 1.27)) (hide yes)))
  (property "Datasheet" "~" (at 99.06 110.49 0) (effects (font (size 1.27 1.27)) (hide yes)))
  (property "Description" "Unpolarized capacitor" (at 99.06 110.49 0) (effects (font (size 1.27 1.27)) (hide yes)))
  (pin "1")
  (pin "2"))
 (symbol
  (lib_id "power:GND")
  (at 176.53 109.22 0)
  (unit 1)
  (exclude_from_sim no)
  (in_bom yes)
  (on_board yes)
  (dnp no)
  (fields_autoplaced yes)
  (property "Reference" "#PWR09" (at 176.53 115.57 0) (effects (font (size 1.27 1.27)) (hide yes)))
  (property "Value" "GND" (at 176.53 114.3 0) (effects (font (size 1.27 1.27))))
  (property "Footprint" "" (at 176.53 109.22 0) (effects (font (size 1.27 1.27)) (hide yes)))
  (property "Datasheet" "" (at 176.53 109.22 0) (effects (font (size 1.27 1.27)) (hide yes)))
  (property "Description" "Power symbol creates a global label with name \"GND\" , ground" (at 176.53 109.22 0) (effects (font (size 1.27 1.27)) (hide yes)))
  (pin "1"))
 (symbol
  (lib_id "Device:R")
  (at 175.26 68.58 0)
  (unit 1)
  (exclude_from_sim no)
  (in_bom yes)
  (on_board yes)
  (dnp no)
  (fields_autoplaced yes)
  (property "Reference" "R3" (at 177.8 67.3099 0) (effects (font (size 1.27 1.27)) (justify left)))
  (property "Value" "470" (at 177.8 69.8499 0) (effects (font (size 1.27 1.27)) (justify left)))
  (property "Footprint" "Resistor_SMD:R_0201_0603Metric_Pad0.64x0.40mm_HandSolder" (at 173.482 68.58 90) (effects (font (size 1.27 1.27)) (hide yes)))
  (property "Datasheet" "~" (at 175.26 68.58 0) (effects (font (size 1.27 1.27)) (hide yes)))
  (property "Description" "Resistor" (at 175.26 68.58 0) (effects (font (size 1.27 1.27)) (hide yes)))
  (pin "2")
  (pin "1"))
 (symbol
  (lib_id "power:VDD")
  (at 82.55 35.56 0)
  (unit 1)
  (exclude_from_sim no)
  (in_bom yes)
  (on_board yes)
  (dnp no)
  (fields_autoplaced yes)
  (property "Reference" "#PWR014" (at 82.55 39.37 0) (effects (font (size 1.27 1.27)) (hide yes)))
  (property "Value" "VDD" (at 82.55 30.48 0) (effects (font (size 1.27 1.27))))
  (property "Footprint" "" (at 82.55 35.56 0) (effects (font (size 1.27 1.27)) (hide yes)))
  (property "Datasheet" "" (at 82.55 35.56 0) (effects (font (size 1.27 1.27)) (hide yes)))
  (property "Description" "Power symbol creates a global label with name \"VDD\"" (at 82.55 35.56 0) (effects (font (size 1.27 1.27)) (hide yes)))
  (pin "1"))
 (symbol
  (lib_id "power:VDD")
  (at 147.32 26.67 0)
  (unit 1)
  (exclude_from_sim no)
  (in_bom yes)
  (on_board yes)
  (dnp no)
  (fields_autoplaced yes)
  (property "Reference" "#PWR02" (at 147.32 30.48 0) (effects (font (size 1.27 1.27)) (hide yes)))
  (property "Value" "VDD" (at 147.32 21.59 0) (effects (font (size 1.27 1.27))))
  (property "Footprint" "" (at 147.32 26.67 0) (effects (font (size 1.27 1.27)) (hide yes)))
  (property "Datasheet" "" (at 147.32 26.67 0) (effects (font (size 1.27 1.27)) (hide yes)))
  (property "Description" "Power symbol creates a global label with name \"VDD\"" (at 147.32 26.67 0) (effects (font (size 1.27 1.27)) (hide yes)))
  (pin "1"))
 (symbol
  (lib_id "Battery_Management:MCP73833-xxx-MF")
  (at 125.73 78.74 0)
  (unit 1)
  (exclude_from_sim no)
  (in_bom yes)
  (on_board yes)
  (dnp no)
  (fields_autoplaced yes)
  (property "Reference" "U1" (at 125.73 66.04 0) (effects (font (size 1.27 1.27))))
  (property "Value" "MCP73833-xxx-MF" (at 125.73 68.58 0) (effects (font (size 1.27 1.27))))
  (property "Footprint" "Package_DFN_QFN:DFN-10-1EP_3x3mm_P0.5mm_EP1.58x2.35mm" (at 158.75 87.63 0) (effects (font (size 1.27 1.27)) (hide yes)))
  (property "Datasheet" "https://ww1.microchip.com/downloads/aemDocuments/documents/OTH/ProductDocuments/DataSheets/22005b.pdf" (at 125.73 78.74 0) (effects (font (size 1.27 1.27)) (hide yes)))
  (property "Description" "Stand-Alone Linear Li-Ion / Li-Polymer Charge Management Controller, DFN-10" (at 125.73 78.74 0) (effects (font (size 1.27 1.27)) (hide yes)))
  (pin "2")
  (pin "10")
  (pin "11")
  (pin "9")
  (pin "8")
  (pin "1")
  (pin "3")
  (pin "7")
  (pin "5")
  (pin "4")
  (pin "6"))
 (symbol
  (lib_id "power:GND")
  (at 162.56 67.31 0)
  (unit 1)
  (exclude_from_sim no)
  (in_bom yes)
  (on_board yes)
  (dnp no)
  (fields_autoplaced yes)
  (property "Reference" "#PWR013" (at 162.56 73.66 0) (effects (font (size 1.27 1.27)) (hide yes)))
  (property "Value" "GND" (at 162.56 72.39 0) (effects (font (size 1.27 1.27))))
  (property "Footprint" "" (at 162.56 67.31 0) (effects (font (size 1.27 1.27)) (hide yes)))
  (property "Datasheet" "" (at 162.56 67.31 0) (effects (font (size 1.27 1.27)) (hide yes)))
  (property "Description" "Power symbol creates a global label with name \"GND\" , ground" (at 162.56 67.31 0) (effects (font (size 1.27 1.27)) (hide yes)))
  (pin "1"))
 (symbol
  (lib_id "Connector:Conn_01x02_Pin")
  (at 142.24 50.8 0)
  (unit 1)
  (exclude_from_sim no)
  (in_bom yes)
  (on_board yes)
  (dnp no)
  (fields_autoplaced yes)
  (property "Reference" "J4" (at 142.875 45.72 0) (effects (font (size 1.27 1.27))))
  (property "Value" "Conn_01x02_Pin" (at 142.875 48.26 0) (effects (font (size 1.27 1.27))))
  (property "Footprint" "Connector:JWT_A3963_1x02_P3.96mm_Vertical" (at 142.24 50.8 0) (effects (font (size 1.27 1.27)) (hide yes)))
  (property "Datasheet" "~" (at 142.24 50.8 0) (effects (font (size 1.27 1.27)) (hide yes)))
  (property "Description" "Generic connector, single row, 01x02, script generated" (at 142.24 50.8 0) (effects (font (size 1.27 1.27)) (hide yes)))
  (pin "2")
  (pin "1"))
 (symbol
  (lib_id "power:GND")
  (at 99.06 121.92 0)
  (unit 1)
  (exclude_from_sim no)
  (in_bom yes)
  (on_board yes)
  (dnp no)
  (fields_autoplaced yes)
  (property "Reference" "#PWR07" (at 99.06 128.27 0) (effects (font (size 1.27 1.27)) (hide yes)))
  (property "Value" "GND" (at 99.06 127 0) (effects (font (size 1.27 1.27))))
  (property "Footprint" "" (at 99.06 121.92 0) (effects (font (size 1.27 1.27)) (hide yes)))
  (property "Datasheet" "" (at 99.06 121.92 0) (effects (font (size 1.27 1.27)) (hide yes)))
  (property "Description" "Power symbol creates a global label with name \"GND\" , ground" (at 99.06 121.92 0) (effects (font (size 1.27 1.27)) (hide yes)))
  (pin "1"))
 (symbol
  (lib_id "Device:LED")
  (at 175.26 59.69 90)
  (unit 1)
  (exclude_from_sim no)
  (in_bom yes)
  (on_board yes)
  (dnp no)
  (property "Reference" "Power1" (at 179.07 60.0074 90) (effects (font (size 1.27 1.27)) (justify right)))
  (property "Value" "LED" (at 167.64 79.0574 90) (effects (font (size 1.27 1.27)) (justify right)))
  (property "Footprint" "LED_SMD:LED_0603_1608Metric_Pad1.05x0.95mm_HandSolder" (at 175.26 59.69 0) (effects (font (size 1.27 1.27)) (hide yes)))
  (property "Datasheet" "~" (at 175.26 59.69 0) (effects (font (size 1.27 1.27)) (hide yes)))
  (property "Description" "Light emitting diode" (at 175.26 59.69 0) (effects (font (size 1.27 1.27)) (hide yes)))
  (property "Sim.Pins" "1=K 2=A" (at 175.26 59.69 0) (effects (font (size 1.27 1.27)) (hide yes)))
  (pin "2")
  (pin "1"))
 (sheet_instances
  (path ""
   (page "1")))
 (embedded_fonts no))
